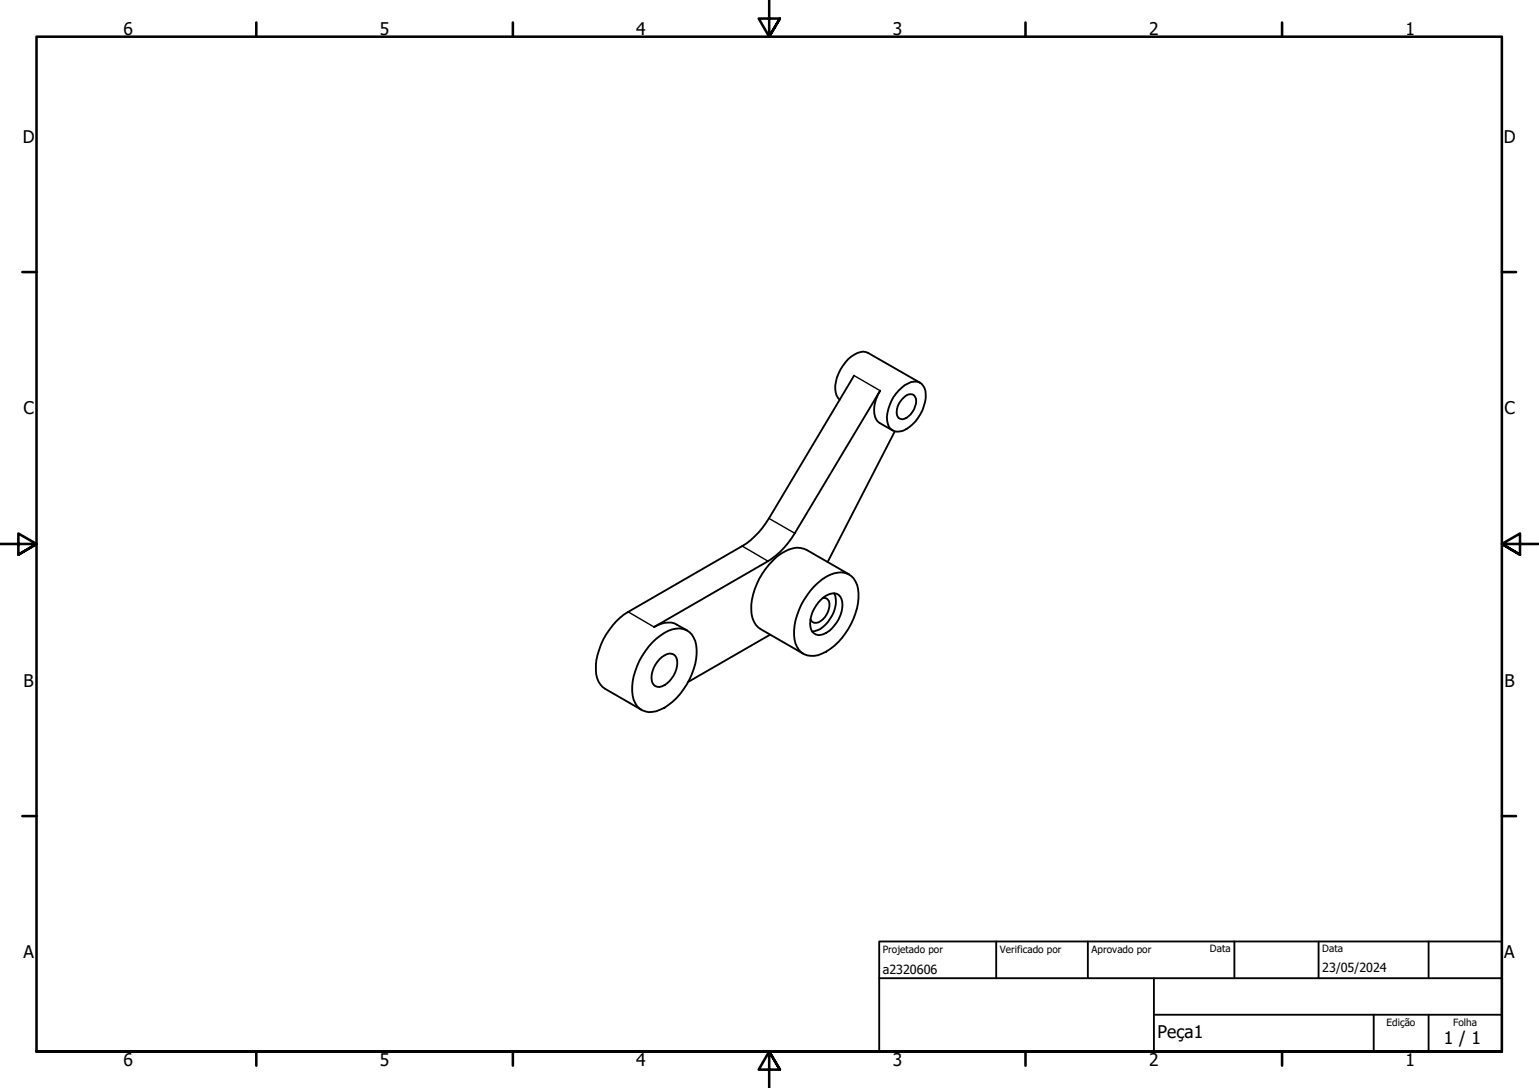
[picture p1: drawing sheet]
<svg xmlns="http://www.w3.org/2000/svg" width="420mm" height="297mm" viewBox="0 0 420 297" stroke-linecap="round" stroke-linejoin="round" font-family="sans-serif">
<g fill="none" stroke="#000" stroke-width=".51">
<path d="M233.2 102.5l-23.3 39a21.8 21.8 0 0 1-7.3 7.6l-31.1 18a18.8 18.8 0 0 0-8.7 16.9 5.7 5.7 0 0 0 2.4 4.1l9.9 5.7M243.7 117.5l-3.5-2a4.4 4.4 0 0 1-1.5-4.6 11.9 11.9 0 0 1 1.6-4.2l-23.3 38.9-1.9 2.7a20.1 20.1 0 0 1-5.4 4.9l-31.1 18a6.2 6.2 0 0 1 6.2-.7l2.8 1.6M244.3 117.8l-18.4 35.7M245.4 106.6a5.9 5.9 0 0 1 5.6-2.2 4 4 0 0 1 1.7 4.3 11.5 11.5 0 0 1-6.1 8.9 3 3 0 0 1-4.4-2.8 11.6 11.6 0 0 1 3.2-8.2zM246.3 109a2.36 2.36 0 0 1 3.3-1.1 3.4 3.4 0 0 1 0 3.8 4.9 4.9 0 0 1-3.3 2.8 1.9 1.9 0 0 1-1.4-2.7 5.5 5.5 0 0 1 1.4-2.8zM251.2 104.5l-14.2-8.1a4.4 4.4 0 0 0-4.7 1 11.3 11.3 0 0 0-4.1 9.8l.2 .8 .8 1.1M231.8 156.8l-11.6-6.7a5.9 5.9 0 0 0-6 .5 18.9 18.9 0 0 0-9 17 5.9 5.9 0 0 0 2.4 4.2l11.7 6.7M178.1 175.4a11.1 11.1 0 0 1 7.6-3.8 5.2 5.2 0 0 1 4.5 5.7 18.8 18.8 0 0 1-9.9 16.4 4.9 4.9 0 0 1-7.6-3.8 18.5 18.5 0 0 1 5.4-14.5zM210.2 173.3l-22.3 12.9M222.3 160.1a9.3 9.3 0 0 1 8.5-3.7 5.9 5.9 0 0 1 3.6 6.8 19 19 0 0 1-9.9 15.2 4.9 4.9 0 0 1-7.6-3.8 18.5 18.5 0 0 1 5.4-14.5zM224.1 163.8a4.6 4.6 0 0 1 4.3-1.7 3.4 3.4 0 0 1 1.5 3.9 9.1 9.1 0 0 1-5.8 7.3 2.57 2.57 0 0 1-2.9-3.1 9.3 9.3 0 0 1 2.9-6.4zM224.6 163.3a1.63 1.63 0 0 1 1.8 2.2 5.2 5.2 0 0 1-3.5 4.5 1.34 1.34 0 0 1-1.6-1"/>
<path d="M227.7 162a7.5 7.5 0 0 1-1.6 7.8 5.7 5.7 0 0 1-4.4 2.6M180 180a3.4 3.4 0 0 1 3.9-1.3 3.4 3.4 0 0 1 .8 4 6.8 6.8 0 0 1-4.7 4.9 2.13 2.13 0 0 1-2.1-2.6 7.6 7.6 0 0 1 2.1-5z"/>
</g>
<path d="M233.2 102.5l7.1 4.2M202.6 149.1l7.1 4.1M209.9 141.5l7.1 4.1M171.5 167.1l7.1 4.1" fill="none" stroke="#000" stroke-width=".38"/>
<!-- layer: Borda (ISO) -->
<g fill="none" stroke="#000" stroke-width=".7">
<path d="M70 6.1v3.9M140 6.1v3.9M210 0v10l-2.9-4.9h5.8l-2.9 4.9 2.9-4.9M280 6.1v3.9M350 6.1v3.9M6.1 74.3h3.9M410 74.3h3.9M0 148.5h10l-5-2.8v5.7l5-2.9-5 2.9M420 148.5h-10l5-2.8v5.7l-5-2.9 5 2.9M6.1 222.8h3.9M410 222.8h3.9M10 287.1v-277.1h400v277.1h-400h400"/>
<path d="M70 287.1v3.8M140 287.1v3.8M212.9 292l-2.9-4.9 2.9 4.9h-5.8l2.9-4.9v9.9M280 287.1v3.8M350 287.1v3.8"/>
</g>
<path d="M240 257h170v30.1h-170zM272 257v10.1M297 257v10.1M337 257v10.1M360 257v10.1M390 257v10.1M240 267.1h170M315 277h95M315 267.1v20M375 277v10.1M390 277v10.1" fill="none" stroke="#000" stroke-width=".51"/>
<g font-size="4.8">
<text x="33.7" y="9.6">6</text>
<text x="103.7" y="9.6">5</text>
<text x="173.7" y="9.6">4</text>
<text x="243.7" y="9.6">3</text>
<text x="313.7" y="9.6">2</text>
<text x="383.7" y="9.6">1</text>
<text x="6.2" y="38.9">D</text>
<text x="410.5" y="38.9">D</text>
<text x="6.4" y="113.1">C</text>
<text x="410.7" y="113.1">C</text>
<text x="6.4" y="187.4">B</text>
<text x="410.7" y="187.4">B</text>
<text x="6.4" y="261.7">A</text>
<text x="410.7" y="261.7">A</text>
<text x="316" y="283.3">Peça1</text>
<text x="394.2" y="285">1 / 1</text>
<text x="33.7" y="290.9">6</text>
<text x="103.7" y="290.9">5</text>
<text x="173.7" y="290.9">4</text>
<text x="243.7" y="290.9">3</text>
<text x="313.7" y="290.9">2</text>
<text x="383.7" y="290.9">1</text>
</g>
<g font-size="3.4">
<text x="241" y="266">a2320606</text>
<text x="361" y="265.5">23/05/2024</text>
</g>
<g font-size="2.7">
<text x="241" y="260.1">Projetado por</text>
<text x="273" y="260.1">Verificado por</text>
<text x="298" y="260.1">Aprovado por</text>
<text x="330.3" y="260">Data</text>
<text x="361" y="260">Data</text>
<text x="378.5" y="280.2">Edição</text>
<text x="396.7" y="280.1">Folha</text>
</g>
</svg>
